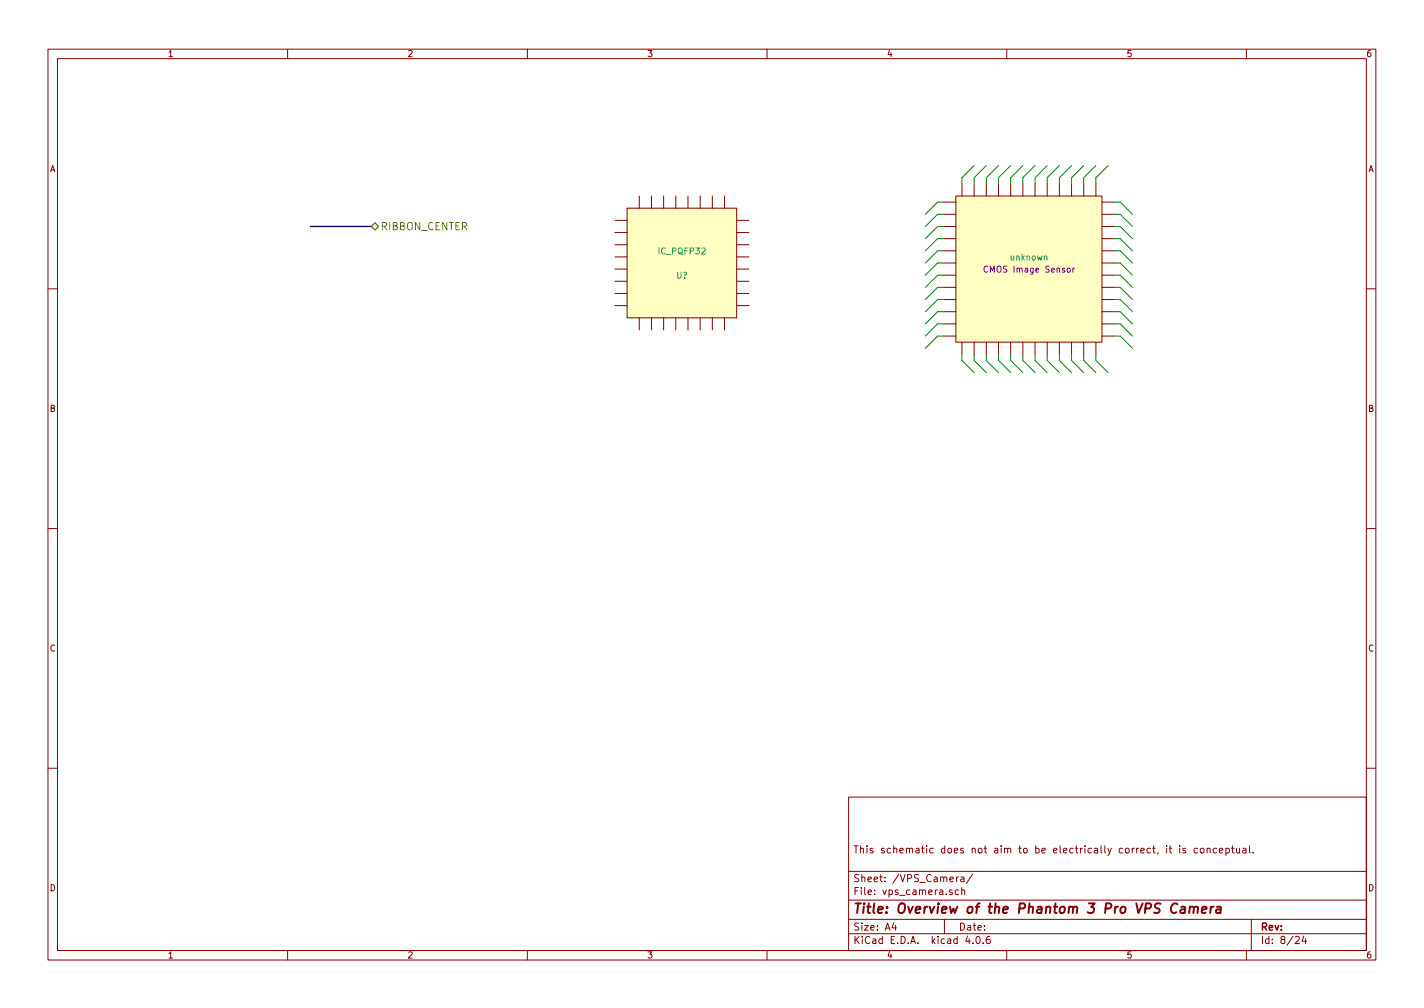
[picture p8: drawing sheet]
<svg xmlns="http://www.w3.org/2000/svg" width="297mm" height="210mm" viewBox="0 0 297 210" stroke-linecap="round" stroke-linejoin="round" font-family="sans-serif">
<g fill="none" stroke="#840000" stroke-width=".21">
<path d="M10 10.3h277v189.9h-277zM12 12.2h273v186.1h-273zM60 10.3v1.9M110 10.3v1.9M160 10.3v1.9M210 10.3v1.9M260 10.3v1.9M200.7 38.3v2.6M203.2 38.3v2.6M205.7 38.3v2.6M208.3 38.3v2.6M210.8 38.3v2.6"/>
<path d="M213.4 38.3v2.6M215.9 38.3v2.6M218.4 38.3v2.6M221 38.3v2.6M223.5 38.3v2.6M226.1 38.3v2.6M228.6 38.3v2.6M128.3 46h2.5M128.3 48.5h2.5M128.3 51h2.5M128.3 53.6h2.5M128.3 56.1h2.5"/>
<path d="M128.3 58.7h2.5M130.8 43.4h22.9v22.9h-22.9zM133.3 40.9v2.5M135.9 40.9v2.5M138.4 40.9v2.5M141 40.9v2.5M143.5 40.9v2.5M146 40.9v2.5M148.6 40.9v2.5M151.1 40.9v2.5M153.7 46h2.5M153.7 48.5h2.5"/>
<path d="M153.7 51h2.5M153.7 53.6h2.5M153.7 56.1h2.5M153.7 58.7h2.5M196.8 42.2h2.6M196.8 44.7h2.6M196.8 47.2h2.6M196.8 49.8h2.6M196.8 52.3h2.6M196.8 54.9h2.6M196.8 57.4h2.6M196.8 59.9h2.6"/>
<path d="M199.4 40.9h30.5v30.5h-30.5zM229.9 42.2h2.5M229.9 44.7h2.5M229.9 47.2h2.5M229.9 49.8h2.5M229.9 52.3h2.5M229.9 54.9h2.5M229.9 57.4h2.5M229.9 59.9h2.5M10 60.2h2M128.3 61.2h2.5M128.3 63.7h2.5"/>
<path d="M133.3 66.3v2.5M135.9 66.3v2.5M138.4 66.3v2.5M141 66.3v2.5M143.5 66.3v2.5M146 66.3v2.5M148.6 66.3v2.5M151.1 66.3v2.5M153.7 61.2h2.5M153.7 63.7h2.5M196.8 62.5h2.6M196.8 65h2.6"/>
<path d="M196.8 67.6h2.6M196.8 70.1h2.6M200.7 71.4v2.5M203.2 71.4v2.5M205.7 71.4v2.5M208.3 71.4v2.5M210.8 71.4v2.5M213.4 71.4v2.5M215.9 71.4v2.5M218.4 71.4v2.5M221 71.4v2.5M223.5 71.4v2.5"/>
<path d="M226.1 71.4v2.5M228.6 71.4v2.5M229.9 62.5h2.5M229.9 65h2.5M229.9 67.6h2.5M229.9 70.1h2.5M285 60.2h2M10 110.3h2M285 110.3h2M10 160.2h2M177 166.3h108v32h-108zM243.4 176.4v.2"/>
<path d="M243.4 176.9v1M243.9 176.9h.5M244.1 176.4v1.3l.3 .2M246.1 176.4v.2M246.1 176.9v1M247.3 177l-.4-.1-.2 .2 .1 .3 .5 .1v.3h-.6M249.8 177l-.4-.1-.3 .3v.6l.3 .1 .4-.1M250.4 177.1l.2-.2 .5 .2 .1 .5-.2 .2-.4 .1-.2-.1zM251.8 177.1l.2-.2 .4 .1v.9M251.8 176.9v1M253.8 177l-.5-.1-.2 .3v.6l.2 .1 .5-.1M254.4 177.4l.7-.1-.1-.3-.4-.1-.2 .2v.7h.6"/>
<path d="M255.7 177l.5-.1 .2 .3-.1 .6h-.6M255.7 176.9v1.5M256.9 176.9h.5M257.1 176.4v1.3l.3 .2M257.9 176.9l.1 .9 .4 .1 .2-.1M258.6 176.9v1M259.3 177h.6v.9M259.9 177.3l-.5 .1-.2 .2 .2 .3 .5-.1M260.6 176.4v1.3l.2 .2M261.4 177.8v.1M285 160.2h2M60 198.3v1.9"/>
<path d="M110 198.3v1.9M160 198.3v1.9M177 194.8h108M177 191.8h108M177 187.8h108M177 181.8h108M186.4 192.5l-.3 1h.9M186.8 193v1M197 191.8v3M198.6 185.7l-.4-.1-.2 .2 .1 .2 .5 .2v.3h-.6M199.5 182.9v1M199.9 185.7l-.4-.1-.3 .3 .1 .6 .2 .1 .4-.1"/>
<path d="M199.9 182.9l-.4 .3M200.5 183h.5l.1 .9M200.6 185.7l.2-.1 .4 .1v.9M200.6 185.1v1.5M201.1 183.3l-.5 .1-.2 .2 .2 .3 .5-.1M201.8 195.2l-.4 1.1h1M202.9 182.3l-1.3 2M202.9 196.7v.1M203.8 195.4l.1-.1a.8 .8 0 0 1 .6 .8 .8 .8 0 0 1-.6 .7 .97 .97 0 0 1-.1-1.4zM205.1 196.7v.1M206.4 195.3l-.4 .1a1.11 1.11 0 0 0-.1 1.3l.4 .1 .2-.1 .1-.5-.3-.3-.4 .1-.2 .2M210 198.3v1.9"/>
<path d="M260 198.3v1.9M261 191.8v6.5M270.2 195.5l.6-.2 .2 .5-.9 1h.9M272 195.2l-.4 1.1h.9M272.3 195.8v1"/>
</g>
<path d="M245.6 188.6a.87 .87 0 0 0-1 0 .87 .87 0 0 0-.4 1 .69 .69 0 0 0 .4 .8 .69 .69 0 0 0 .8-.1M246.4 189.2h.8l-.1 1.2M247.2 189.6l-.7 .1a.4 .4 0 0 0-.3 .3 .4 .4 0 0 0 .2 .4l.7-.1M248.2 189.3l.3-.2 .5 .1-.1 1.2M248.2 189.1l-.1 1.3M249 189.4a.52 .52 0 0 1 .8-.2v1.2M250.7 189.8l1-.2-.1-.4h-.7l-.3 1 .3 .2 .6-.1M252.6 189.1l-.1 1.3M253.2 189.1l-.4 .1-.2 .3M253.8 189.2h.8v1.2M254.7 189.6l-.8 .1a.4 .4 0 0 0-.3 .3 .4 .4 0 0 0 .3 .4l.7-.1" fill="none" stroke="#840000" stroke-width=".41"/>
<path d="M64.8 47.2h12.7" fill="none" stroke="#000084" stroke-width=".3"/>
<path d="M77.5 47.2l.7-.7 .8 .7-.8 .8z" fill="none" stroke="#848400" stroke-width=".25"/>
<g fill="#ffffc2" stroke="#ffffc2" stroke-width=".21">
<path d="M199.4 40.9h30.5v30.5h-30.5z"/>
<path d="M130.8 43.4h22.9v22.9h-22.9z"/>
</g>
<path d="M217.8 53.5l.2-.1 .3 .1 .1 .7" fill="none" stroke="#008484" stroke-width=".21"/>
<path d="M206 55.6a.56 .56 0 0 0-.7 .5 .56 .56 0 0 0 .7 .6M223.8 55.9v.9M224.2 55.9l-.4 .3" fill="none" stroke="#840084" stroke-width=".21"/>
<g fill="none" stroke="#008400" stroke-width=".21">
<path d="M203.2 34.5l-2.5 2.6v1.2M205.7 34.5l-2.5 2.6v1.2M208.3 34.5l-2.6 2.6v1.2M210.8 34.5l-2.5 2.6v1.2M213.4 34.5l-2.6 2.6v1.2M215.9 34.5l-2.5 2.6v1.2M218.4 34.5l-2.5 2.6v1.2M221 34.5l-2.6 2.6v1.2M223.5 34.5l-2.5 2.6v1.2M226.1 34.5l-2.6 2.6v1.2M228.6 34.5l-2.5 2.6v1.2M231.1 34.5l-2.5 2.6v1.2"/>
<path d="M196.8 42.2h-1.2l-2.6 2.5M196.8 44.7h-1.2l-2.6 2.5M196.8 47.2h-1.2l-2.6 2.6M196.8 49.8h-1.2l-2.6 2.5M196.8 52.3h-1.2l-2.6 2.6M196.8 54.9h-1.2l-2.6 2.5M196.8 57.4h-1.2l-2.6 2.5M196.8 59.9h-1.2l-2.6 2.6M232.4 42.2h1.3l2.5 2.5M232.4 44.7h1.3l2.5 2.5M232.4 47.2h1.3l2.5 2.6M232.4 49.8h1.3l2.5 2.5"/>
<path d="M232.4 52.3h1.3l2.5 2.6M232.4 54.9h1.3l2.5 2.5M232.4 57.4h1.3l2.5 2.5M232.4 59.9h1.3l2.5 2.6M196.8 62.5h-1.2l-2.6 2.5M196.8 65h-1.2l-2.6 2.6M196.8 67.6h-1.2l-2.6 2.5M196.8 70.1h-1.2l-2.6 2.5M200.7 73.9v1.3l2.5 2.5M203.2 73.9v1.3l2.5 2.5M205.7 73.9v1.3l2.6 2.5M208.3 73.9v1.3l2.5 2.5"/>
<path d="M210.8 73.9v1.3l2.6 2.5M213.4 73.9v1.3l2.5 2.5M215.9 73.9v1.3l2.5 2.5M218.4 73.9v1.3l2.6 2.5M221 73.9v1.3l2.5 2.5M223.5 73.9v1.3l2.6 2.5M226.1 73.9v1.3l2.5 2.5M228.6 73.9v1.3l2.5 2.5M232.4 62.5h1.3l2.5 2.5M232.4 65h1.3l2.5 2.6M232.4 67.6h1.3l2.5 2.5M232.4 70.1h1.3l2.5 2.5"/>
</g>
<text font-size="2.8" fill="#840000" x="178" y="190.5">Title: Overview of the Phantom 3 Pro VPS Camera</text>
<text font-size="2.1" fill="#848400" x="79.4" y="48">RIBBON_CENTER</text>
<g font-size="2.1" fill="#840000">
<text x="178" y="178">This schematic does not aim to be electrically correct, it is conceptual.</text>
<text x="178" y="184">Sheet: /VPS_Camera/</text>
<text x="178" y="186.7">File: vps_camera.sch</text>
<text x="178" y="196.9">KiCad E.D.A. kicad 4.0.6</text>
<text x="178" y="194.1">Size: A4</text>
<text x="200" y="194.1">Date:</text>
<text x="263" y="194.1">Rev:</text>
<text x="263" y="196.9">Id: 8/24</text>
</g>
<g font-size="1.8" fill="#840000">
<text x="35" y="11.9">1</text>
<text x="85" y="11.9">2</text>
<text x="135" y="11.9">3</text>
<text x="185" y="11.9">4</text>
<text x="235" y="11.9">5</text>
<text x="285" y="11.9">6</text>
<text x="10.4" y="35.9">A</text>
<text x="285.4" y="35.9">A</text>
<text x="10.4" y="85.9">B</text>
<text x="285.4" y="85.9">B</text>
<text x="10.4" y="135.9">C</text>
<text x="285.4" y="135.9">C</text>
<text x="10.4" y="185.9">D</text>
<text x="285.4" y="185.9">D</text>
<text x="35" y="199.9">1</text>
<text x="85" y="199.9">2</text>
<text x="135" y="199.9">3</text>
<text x="185" y="199.9">4</text>
<text x="235" y="199.9">5</text>
<text x="285" y="199.9">6</text>
</g>
<g font-size="1.8" fill="#008484">
<text x="137.5" y="53">IC_PQFP32</text>
<text x="141.1" y="58.1">U?</text>
<text x="210.7" y="54.3">unknown</text>
</g>
<text font-size="1.8" fill="#840084" x="205.9" y="56.8">CMOS Image Sensor</text>
</svg>
